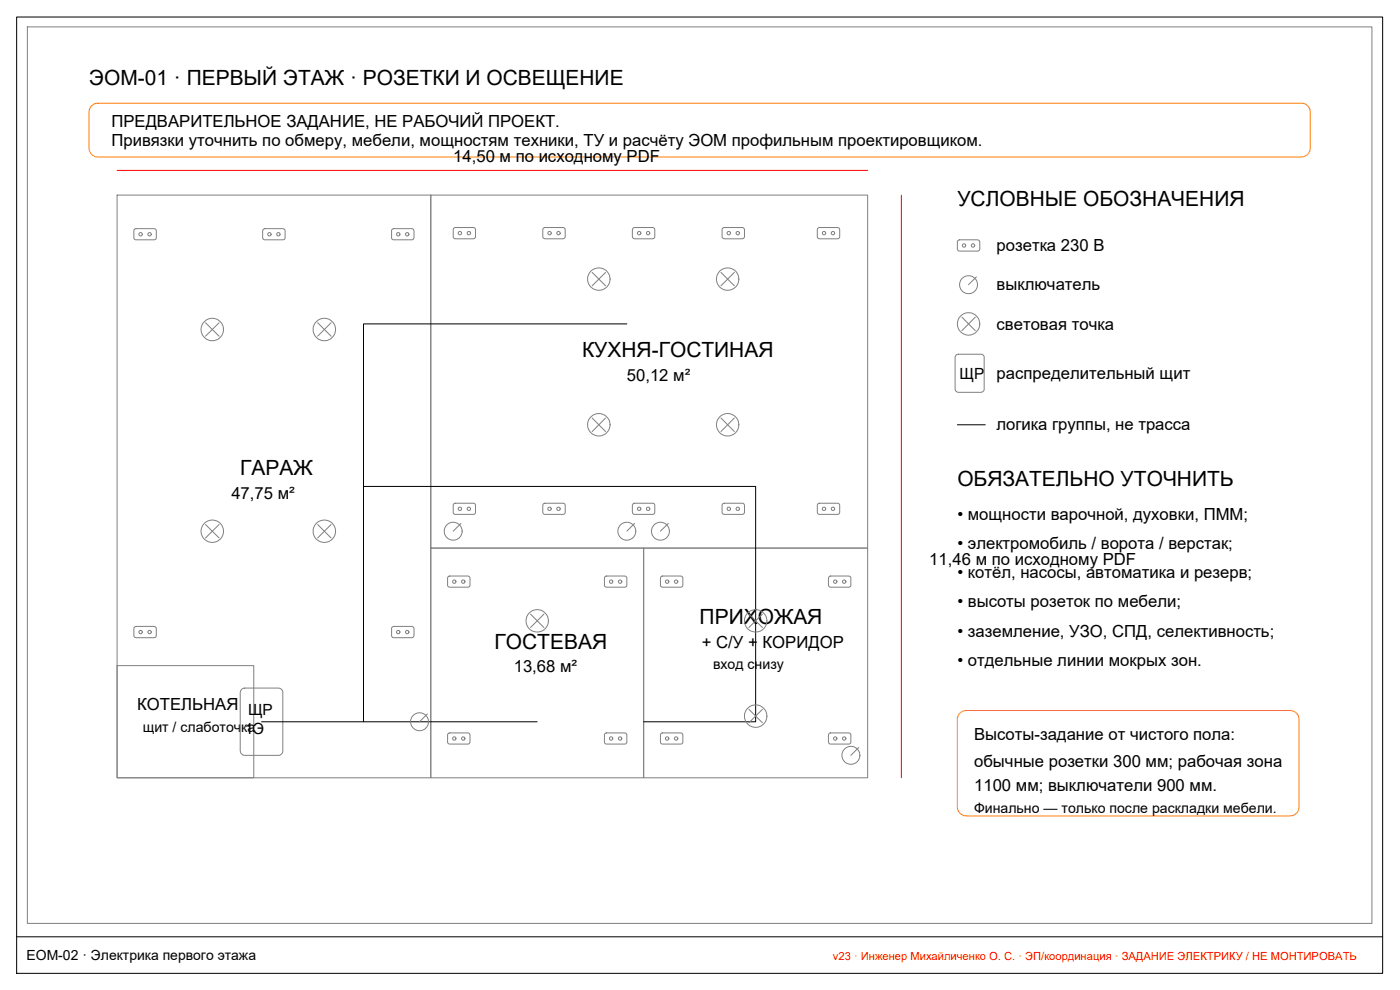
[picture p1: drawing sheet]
<svg xmlns="http://www.w3.org/2000/svg" width="420mm" height="297mm" viewBox="0 0 420 297" stroke-linecap="round" stroke-linejoin="round" font-family="sans-serif">
<!-- layer: A-OBJECT -->
<g fill="none" stroke="#808080" stroke-width=".3">
<path d="M8.2 8.1h403.5v269h-403.5zM35.1 58.5h94.2v174.9h-94.2zM129.3 58.5h131.1v106h-131.1zM40.4 68.7h6.1l.4 .5v2.4l-.5 .4h-5.7l-.5-.5v-2.4zM79 68.9l.4-.3 5.7 .1 .5 .4v2.4l-.6 .5h-5.7l-.5-.6zM117.6 68.9l.5-.3 5.7 .1 .4 .6v2.2l-.5 .5h-5.7l-.5-.5zM136.1 68.5l.5-.2h5.7l.4 .5v2.3l-.6 .6-5.6-.1-.5-.5zM163.2 68.4l6-.1 .4 .6v2.3l-.6 .5-5.6-.1-.5-.5v-2.2zM189.9 68.5l.5-.2h5.7l.4 .5v2.3l-.7 .6-5.5-.1-.5-.6zM216.8 68.5l.5-.2h5.7l.4 .6v2.4l-.6 .4-5.6-.1-.5-.5zM245.4 68.5l.5-.2h5.7l.4 .6v2.3l-.7 .5-5.5-.1-.5-.5zM287.5 72.2l.5-.2h5.5l.5 .5v2.5l-.5 .3h-5.8l-.4-.5v-2.3z"/>
<path d="M61.7 96.8l4 4.1M65.7 96.8l-4 4.1M95.3 96.8l4.1 4.1M99.4 96.8l-4.1 4.1M177.7 81.7l4 4.1M181.7 81.7l-4 4.1M216.4 81.7l4 4.1M220.4 81.7l-4 4.1M288.7 95.2l4 4M292.7 95.2l-4 4M293 83.1l-2.3 2.3M287 106.5l.4-.2h7.2l.6 .4 .2 .3v10l-.4 .5-.6 .2h-6.7l-.9-.5-.2-10.1z"/>
<path d="M177.7 125.4l4 4.1M181.7 125.4l-4 4.1M216.4 125.4l4 4.1M220.4 125.4l-4 4.1M61.7 157.4l4 4M65.7 157.4l-4 4M95.3 157.4l4.1 4M99.4 157.4l-4.1 4M136.2 151.2l.3-.2h5.7l.5 .5v2.3l-.5 .5h-5.7l-.5-.5zM138.3 157l-2.3 2.4M163.1 151.2l.3-.2h5.7l.5 .6v2.3l-.5 .4h-5.7l-.5-.6v-2.1zM190 151.2l.3-.2h5.7l.5 .5v2.3l-.5 .5h-5.7l-.5-.6v-2z"/>
<path d="M190.5 157l-2.4 2.4M200.6 157l-2.4 2.4M216.9 151.2l.3-.2h5.7l.5 .6v2.4l-.5 .3h-5.7l-.5-.5v-2.3zM245.4 151.2l.4-.2h5.7l.5 .6v2.3l-.5 .4h-5.7l-.5-.6zM129.3 164.5h63.9v68.9h-63.9zM134.5 173.1l.4-.3 5.7 .1 .5 .5-.1 2.4-.5 .4h-5.7l-.5-.5zM181.5 173.1l.5-.3 5.7 .1 .4 .5v2.4l-.5 .4h-5.7l-.5-.5zM193.2 164.5h67.2v68.9h-67.2zM198.5 173l6-.1 .4 .5v2.4l-.5 .4h-5.7l-.5-.6v-2.2zM248.8 173.1l.4-.3 5.7 .1 .5 .4v2.4l-.6 .5h-5.7l-.5-.7zM35.1 199.7h41.1v33.7h-41.1zM40.3 188.3l.6-.4 5.5 .1 .5 .5v2.4l-.6 .4h-5.7l-.4-.5z"/>
<path d="M117.7 188.2l.5-.3 5.5 .1 .5 .6v2.2l-.5 .5h-5.8l-.4-.5v-2.3zM159.2 184.3l4 4M163.2 184.3l-4 4M224.7 184.3l4.1 4M228.8 184.3l-4.1 4M72.5 206.9l.9-.5h10.2l.8 .3 .3 .4 .2 .5v17.9l-.7 1-.5 .1h-10.4l-.5-.1-.5-.5-.2-.7v-17.5zM128.3 214.2l-2.4 2.4M224.7 212.8l4.1 4.1M228.8 212.8l-4.1 4.1M134.5 220.2l.3-.3h5.7l.6 .6-.1 2.4-.5 .4h-5.7l-.5-.5zM181.5 220.2l.4-.3h5.7l.5 .6v2.4l-.5 .4h-5.7l-.5-.5zM198.3 220.2l.4-.3h5.7l.5 .6v2.4l-.5 .4h-5.7l-.5-.6z"/>
<path d="M248.8 220.2l.3-.3h5.7l.6 .5v2.4l-.6 .5h-5.7l-.5-.7zM257.7 224.3l-2.3 2.3"/>
<circle cx="42.2" cy="70.3" r=".51"/>
<circle cx="44.9" cy="70.3" r=".51"/>
<circle cx="80.9" cy="70.3" r=".51"/>
<circle cx="83.5" cy="70.3" r=".5"/>
<circle cx="119.5" cy="70.3" r=".51"/>
<circle cx="122.2" cy="70.3" r=".51"/>
<circle cx="138" cy="69.9" r=".51"/>
<circle cx="140.7" cy="69.9" r=".51"/>
<circle cx="164.9" cy="69.9" r=".51"/>
<circle cx="167.6" cy="69.9" r=".51"/>
<circle cx="191.8" cy="69.9" r=".51"/>
<circle cx="194.5" cy="69.9" r=".51"/>
<circle cx="218.7" cy="69.9" r=".5"/>
<circle cx="221.4" cy="69.9" r=".51"/>
<circle cx="247.3" cy="69.9" r=".51"/>
<circle cx="250" cy="69.9" r=".51"/>
<circle cx="289.3" cy="73.6" r=".48"/>
<circle cx="292" cy="73.6" r=".5"/>
<circle cx="63.7" cy="98.9" r="3.4"/>
<circle cx="97.3" cy="98.9" r="3.4"/>
<circle cx="179.7" cy="83.7" r="3.4"/>
<circle cx="218.4" cy="83.7" r="3.4"/>
<circle cx="290.7" cy="85.4" r="2.7"/>
<circle cx="290.7" cy="97.2" r="3.4"/>
<circle cx="179.7" cy="127.5" r="3.4"/>
<circle cx="218.4" cy="127.5" r="3.4"/>
<circle cx="63.7" cy="159.4" r="3.4"/>
<circle cx="97.3" cy="159.4" r="3.4"/>
<circle cx="136" cy="159.4" r="2.68"/>
<circle cx="138" cy="152.7" r=".51"/>
<circle cx="140.7" cy="152.7" r=".51"/>
<circle cx="164.9" cy="152.7" r=".51"/>
<circle cx="167.6" cy="152.7" r=".51"/>
<circle cx="188.1" cy="159.4" r="2.68"/>
<circle cx="191.8" cy="152.7" r=".51"/>
<circle cx="194.5" cy="152.7" r=".51"/>
<circle cx="198.2" cy="159.4" r="2.7"/>
<circle cx="218.7" cy="152.7" r=".5"/>
<circle cx="221.4" cy="152.7" r=".51"/>
<circle cx="247.3" cy="152.7" r=".51"/>
<circle cx="250" cy="152.7" r=".51"/>
<circle cx="136.3" cy="174.5" r=".5"/>
<circle cx="139" cy="174.5" r=".51"/>
<circle cx="183.4" cy="174.5" r=".5"/>
<circle cx="186.1" cy="174.5" r=".51"/>
<circle cx="200.2" cy="174.5" r=".51"/>
<circle cx="202.9" cy="174.5" r=".51"/>
<circle cx="250.7" cy="174.5" r=".51"/>
<circle cx="253.4" cy="174.5" r=".51"/>
<circle cx="42.2" cy="189.6" r=".5"/>
<circle cx="44.9" cy="189.6" r=".5"/>
<circle cx="119.5" cy="189.6" r=".5"/>
<circle cx="122.2" cy="189.6" r=".5"/>
<circle cx="161.2" cy="186.3" r="3.4"/>
<circle cx="226.8" cy="186.3" r="3.4"/>
<circle cx="125.9" cy="216.6" r="2.68"/>
<circle cx="226.8" cy="214.9" r="3.4"/>
<circle cx="136.3" cy="221.6" r=".5"/>
<circle cx="139" cy="221.6" r=".51"/>
<circle cx="183.4" cy="221.6" r=".5"/>
<circle cx="186.1" cy="221.6" r=".51"/>
<circle cx="200.2" cy="221.6" r=".51"/>
<circle cx="202.9" cy="221.6" r=".51"/>
<circle cx="250.7" cy="221.6" r=".51"/>
<circle cx="253.4" cy="221.6" r=".51"/>
<circle cx="255.4" cy="226.6" r="2.7"/>
</g>
<!-- layer: A-NOTES -->
<path d="M27.3 32l.8-.7 .9-.3h361.5a2.67 2.67 0 0 1 2.7 2.6v10.8a2.75 2.75 0 0 1-2.7 2.7h-361.1a2.75 2.75 0 0 1-2.7-2.7v-10.8zM288.1 214l.9-.6 1-.2h97.2a2.67 2.67 0 0 1 2.6 2.7v26.2a2.67 2.67 0 0 1-2.6 2.7h-97.2a2.67 2.67 0 0 1-2.7-2.7v-26.6z" fill="none" stroke="#ff7f00" stroke-width=".3"/>
<!-- layer: A-WALL -->
<path d="M188.1 97.2h-79v119.4h-30.6M287.3 127.5h8.4M109.1 146h117.7v70.6h-33.6M109.1 216.6h52.1" fill="none" stroke="#000" stroke-width=".3"/>
<!-- layer: A-DIMS -->
<path d="M35.1 51.1h225.3M270.5 58.5v174.9" fill="none" stroke="#f00" stroke-width=".3"/>
<!-- layer: A-FRAME -->
<path d="M5 5.1h410v286.9h-410zM5 281.1h410" fill="none" stroke="#000" stroke-width=".3"/>
<g font-size="6.3">
<text x="26.7" y="25.6">ЭОМ-01 · ПЕРВЫЙ ЭТАЖ · РОЗЕТКИ И ОСВЕЩЕНИЕ</text>
<text x="287.3" y="61.9">УСЛОВНЫЕ ОБОЗНАЧЕНИЯ</text>
<text x="174.7" y="107.3">КУХНЯ-ГОСТИНАЯ</text>
<text x="72.1" y="142.6">ГАРАЖ</text>
<text x="287.3" y="146">ОБЯЗАТЕЛЬНО УТОЧНИТЬ</text>
<text x="210" y="187.3">ПРИХОЖАЯ</text>
<text x="148.4" y="194.7">ГОСТЕВАЯ</text>
</g>
<g font-size="5">
<text x="33.4" y="38">ПРЕДВАРИТЕЛЬНОЕ ЗАДАНИЕ, НЕ РАБОЧИЙ ПРОЕКТ.</text>
<text x="33.4" y="43.7">Привязки уточнить по обмеру, мебели, мощностям техники, ТУ и расчёту ЭОМ профильным проектировщиком.</text>
<text x="136" y="48.5">14,50 м по исходному PDF</text>
<text x="299.1" y="75.3">розетка 230 В</text>
<text x="299.1" y="87.1">выключатель</text>
<text x="299.1" y="98.9">световая точка</text>
<text x="299.1" y="113.7">распределительный щит</text>
<text x="188.1" y="114.3">50,12 м²</text>
<text x="299.1" y="129.1">логика группы, не трасса</text>
<text x="69.4" y="149.6">47,75 м²</text>
<text x="287.3" y="156">• мощности варочной, духовки, ПММ;</text>
<text x="287.3" y="164.7">• электромобиль / ворота / верстак;</text>
<text x="278.9" y="169.5">11,46 м по исходному PDF</text>
<text x="287.3" y="173.5">• котёл, насосы, автоматика и резерв;</text>
<text x="287.3" y="182.2">• высоты розеток по мебели;</text>
<text x="287.3" y="191">• заземление, УЗО, СПД, селективность;</text>
<text x="210.7" y="194.3">+ С/У + КОРИДОР</text>
<text x="154.2" y="201.7">13,68 м²</text>
<text x="287.3" y="199.7">• отдельные линии мокрых зон.</text>
<text x="41.2" y="213.2">КОТЕЛЬНАЯ</text>
<text x="292.4" y="221.9">Высоты-задание от чистого пола:</text>
<text x="292.4" y="230">обычные розетки 300 мм; рабочая зона</text>
<text x="292.4" y="237.4">1100 мм; выключатели 900 мм.</text>
</g>
<g font-size="4.6">
<text x="288" y="113.7">ЩР</text>
<text x="74.5" y="214.5">ЩР</text>
<text x="73.4" y="220.2">1Э</text>
</g>
<g font-size="4.2">
<text x="214" y="200.7">вход снизу</text>
<text x="42.8" y="219.6">щит / слаботочка</text>
<text x="292.4" y="243.8">Финально — только после раскладки мебели.</text>
<text x="8" y="288.1">EOM-02 · Электрика первого этажа</text>
</g>
<text font-size="3.4" fill="#f00" x="250" y="288.1">v23 · Инженер Михайличенко О. С. · ЭП/координация · ЗАДАНИЕ ЭЛЕКТРИКУ / НЕ МОНТИРОВАТЬ</text>
</svg>
